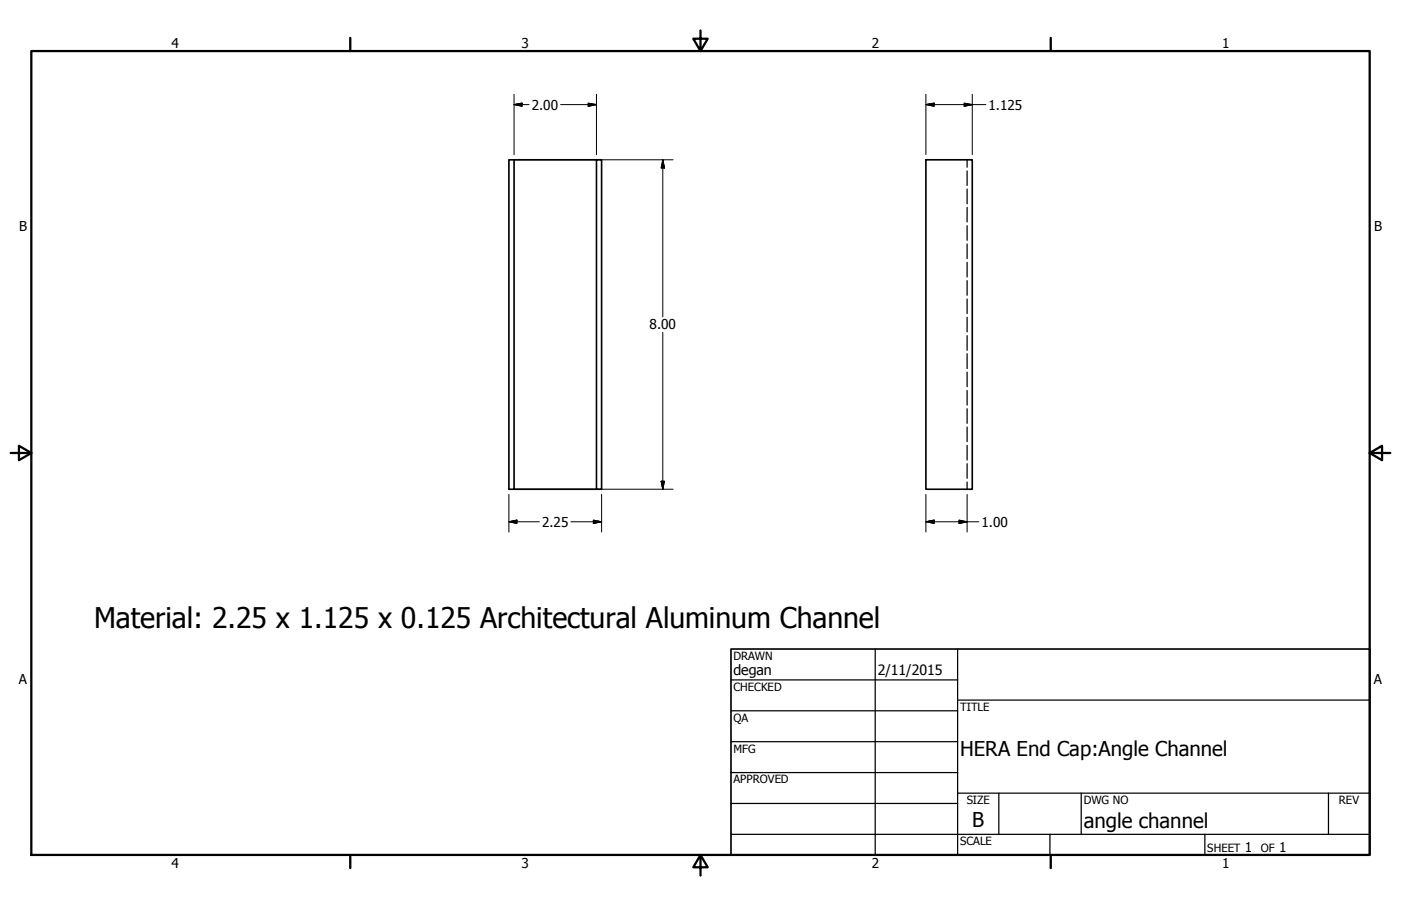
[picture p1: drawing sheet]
<svg xmlns="http://www.w3.org/2000/svg" width="432mm" height="279mm" viewBox="0 0 432 279" stroke-linecap="round" stroke-linejoin="round" font-family="sans-serif">
<!-- layer: Visible (ANSI) -->
<path d="M158.4 49.3h-1.6v101.6h1.6v-101.6h25.4M183.8 49.3h1.6v101.6h-1.6zM285.4 49.3h14.3v101.6h-14.3zM158.4 150.9h25.4" fill="none" stroke="#000" stroke-width=".51"/>
<!-- layer: Hidden (ANSI) -->
<g fill="none" stroke="#000" stroke-width=".38">
<path d="M298.1 49.3v2.3M298.1 52.7v4.5M298.1 58.3v4.6M298.1 63.9v4.6M298.1 69.6v4.5M298.1 75.2v4.6M298.1 80.9v4.5M298.1 86.6v4.5M298.1 92.2v4.5M298.1 97.9v4.5M298.1 103.5v4.5M298.1 109.1v4.6"/>
<path d="M298.1 114.7v4.6M298.1 120.4v4.5M298.1 126v4.6M298.1 131.7v4.5M298.1 137.4v4.5M298.1 143v4.5M298.1 148.7v2.2"/>
</g>
<!-- layer: Border (ANSI) -->
<path d="M9.7 15.7h412.4v248h-412.4zM107.9 11.7v4M215.9 9.4v6.3l-2.2-3.8h4.4l-2.2 3.8M323.8 11.7v4M3.3 139.7h6.4l-3.9-2.2v4.4l3.9-2.2M422.1 139.7l3.9 2.2v-4.4l-3.9 2.2h6.4M107.9 263.7v4M215.9 263.7l2.2 3.8h-4.4l2.2-3.8v6.3M323.8 263.7v4" fill="none" stroke="#000" stroke-width=".7"/>
<!-- layer: Title (ANSI) -->
<g fill="none" stroke="#000" stroke-width=".38">
<path d="M225.3 209.7h69.8M225.3 219.2h69.8M269.7 200.2v63.5M295.1 215.9h127M295.1 200.2v63.5M225.3 228.7h69.8M225.3 238.3h69.8M225.3 257.3h196.8M225.3 247.8h69.8M295.1 244.6h127M307.8 244.6v12.7M323.6 257.3v6.4"/>
<path d="M333.2 244.6v12.7M371.3 257.3v6.4M409.4 244.6v12.7"/>
</g>
<path d="M225.3 200.2h196.8v63.5h-196.8z" fill="none" stroke="#000" stroke-width=".51"/>
<!-- layer: Dimension (ANSI) -->
<g fill="none" stroke="#000" stroke-width=".31">
<path d="M158.4 32.3l2.5-.5v1zM158.4 32.3h4.7M158.4 29.1v18.6M172.8 32.3h11M181.3 31.8l2.5 .5-2.5 .5zM183.8 29.1v18.6M285.4 32.3l2.5-.5v1zM285.4 32.3h18.4M285.4 29.1v18.6M297.2 31.8l2.5 .5-2.5 .5zM299.7 29.1v18.6M158.4 49.3h49.1"/>
<path d="M204.3 49.3l.5 2.5h-1zM204.3 49.3v48.4M204.3 102.5v48.4M156.8 152.5v11.6M158.4 150.9h49.1M185.4 152.5v11.6M203.8 148.4h1l-.5 2.5zM285.4 152.5v11.6M298.1 152.5v11.6M156.8 160.9l2.5-.5v1zM156.8 160.9h9.4M176 160.9h9.4"/>
<path d="M182.9 160.4l2.5 .5-2.5 .5zM285.4 160.9l2.5-.5v1zM285.4 160.9h16.3M295.6 160.4l2.5 .5-2.5 .5z"/>
</g>
<g fill="#000" stroke="#000" stroke-width=".31">
<path d="M158.4 32.3l2.5-.5zM158.4 32.3l2.5-.5v1zM181.3 32.8l2.5-.5zM181.3 31.8l2.5 .5-2.5 .5zM285.4 32.3l2.5-.5zM285.4 32.3l2.5-.5v1zM297.2 32.8l2.5-.5zM297.2 31.8l2.5 .5-2.5 .5zM204.3 49.3l.5 2.5zM204.3 49.3l.5 2.5h-1zM203.8 148.4l.5 2.5zM203.8 148.4h1l-.5 2.5z"/>
<path d="M156.8 160.9l2.5-.5zM156.8 160.9l2.5-.5v1zM182.9 161.4l2.5-.5zM182.9 160.4l2.5 .5-2.5 .5zM285.4 160.9l2.5-.5zM285.4 160.9l2.5-.5v1zM295.6 161.4l2.5-.5zM295.6 160.4l2.5 .5-2.5 .5z"/>
</g>
<text font-size="8.8" x="29" y="193.8">Material: 2.25 x 1.125 x 0.125 Architectural Aluminum Channel</text>
<g font-size="6.3">
<text x="295.9" y="233">HERA End Cap:Angle Channel</text>
<text x="299.7" y="255.1">B</text>
<text x="334" y="255.3">angle channel</text>
</g>
<g font-size="4.4">
<text x="226.1" y="208">degan</text>
<text x="270.5" y="208.2">2/11/2015</text>
</g>
<g font-size="4.2">
<text x="52.8" y="14.7">4</text>
<text x="160.8" y="14.7">3</text>
<text x="268.7" y="14.7">2</text>
<text x="376.7" y="14.7">1</text>
<text x="163.9" y="33.8">2.00</text>
<text x="304.7" y="33.8">1.125</text>
<text x="5.9" y="71.4">B</text>
<text x="423.5" y="71.4">B</text>
<text x="200.2" y="101.6">8.00</text>
<text x="167.1" y="162.4">2.25</text>
<text x="302.5" y="162.4">1.00</text>
<text x="5.8" y="211.1">A</text>
<text x="423.4" y="211.1">A</text>
<text x="383.7" y="262.8">1</text>
<text x="394.2" y="262.8">1</text>
<text x="52.8" y="267.7">4</text>
<text x="160.8" y="267.7">3</text>
<text x="268.7" y="267.7">2</text>
<text x="376.7" y="267.7">1</text>
</g>
<g font-size="3.5">
<text x="226.1" y="203.5">DRAWN</text>
<text x="226.1" y="213">CHECKED</text>
<text x="295.9" y="219.2">TITLE</text>
<text x="226.1" y="222.6">QA</text>
<text x="226.1" y="232.1">MFG</text>
<text x="226.1" y="241.6">APPROVED</text>
<text x="297.9" y="248">SIZE</text>
<text x="334" y="248">DWG NO</text>
<text x="412.7" y="247.9">REV</text>
<text x="295.9" y="260.7">SCALE</text>
<text x="372.1" y="262.8">SHEET</text>
<text x="388.6" y="262.8">OF</text>
</g>
</svg>
